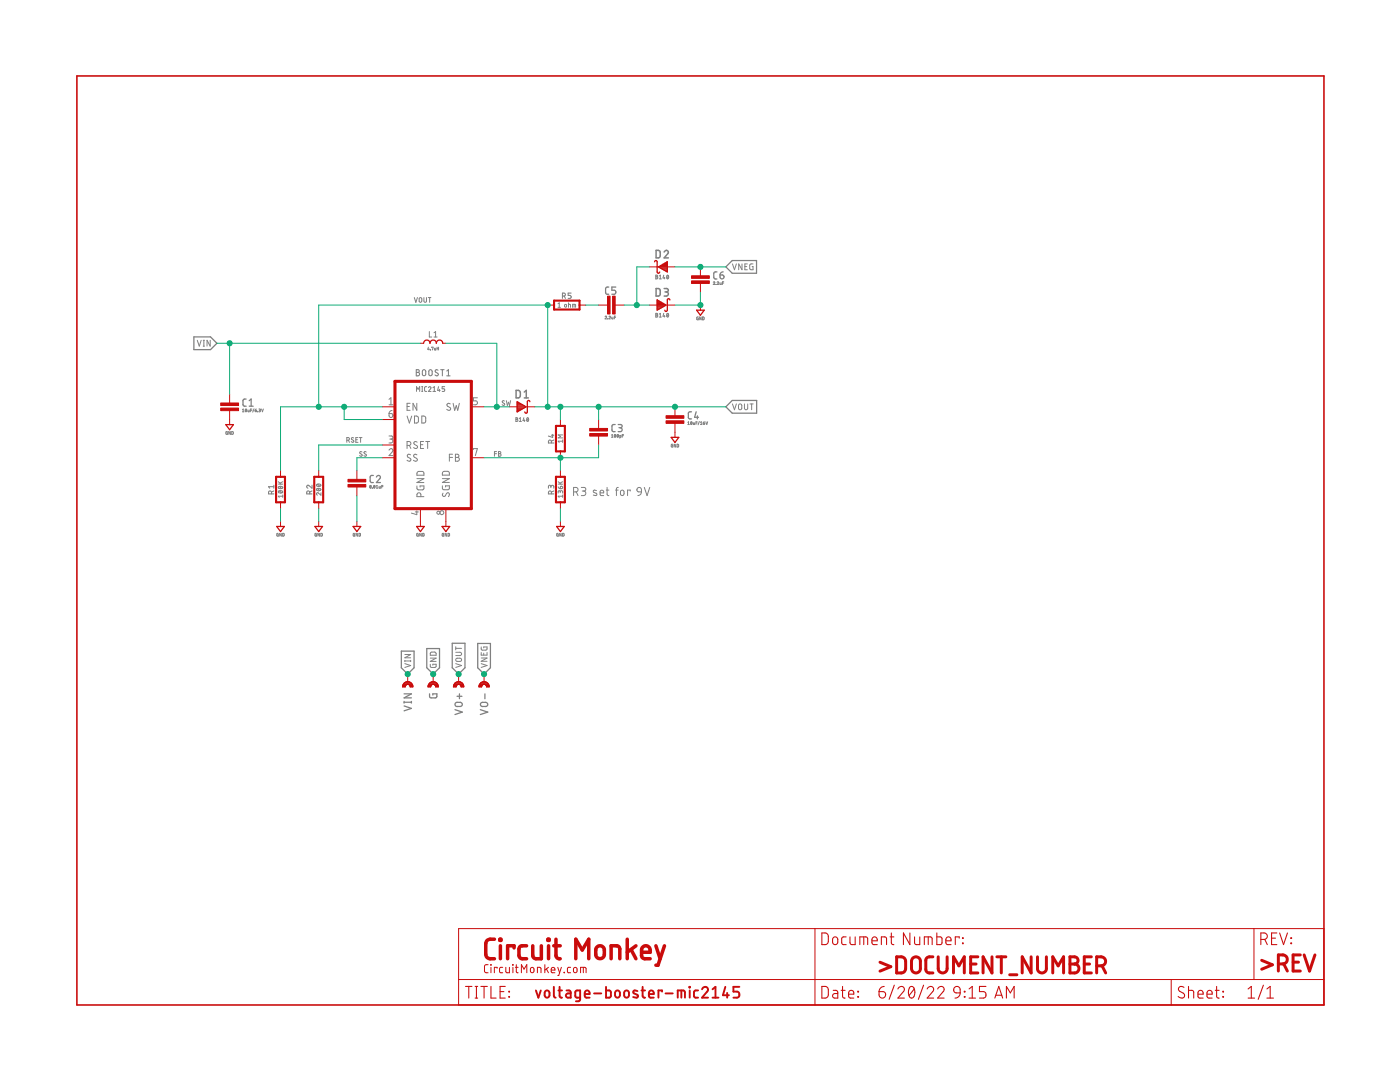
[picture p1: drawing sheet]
<?xml version="1.0" encoding="utf-8"?>
<!DOCTYPE eagle SYSTEM "eagle.dtd">
<eagle version="9.6.2">
<drawing>
<settings>
<setting alwaysvectorfont="yes"/>
<setting verticaltext="up"/>
</settings>
<grid distance="0.1" unitdist="inch" unit="inch" style="lines" multiple="1" display="no" altdistance="0.01" altunitdist="inch" altunit="inch"/>
<schematic xreflabel="%F%N/%S.%C%R" xrefpart="/%S.%C%R">
<libraries>
<library name="frames-custom">
<symbols>
<symbol name="LETTER_L" library_locally_modified="yes">
<frame x1="0" y1="0" x2="248.92" y2="185.42" columns="12" rows="17" layer="94" border-left="no" border-top="no" border-right="no" border-bottom="no"/>
</symbol>
<symbol name="DOCFIELD-CIRCUITMONKEY" library_locally_modified="yes">
<wire x1="0" y1="0" x2="71.12" y2="0" width="0.1016" layer="94"/>
<wire x1="101.6" y1="15.24" x2="87.63" y2="15.24" width="0.1016" layer="94"/>
<wire x1="0" y1="0" x2="0" y2="5.08" width="0.1016" layer="94"/>
<wire x1="0" y1="5.08" x2="71.12" y2="5.08" width="0.1016" layer="94"/>
<wire x1="0" y1="5.08" x2="0" y2="15.24" width="0.1016" layer="94"/>
<wire x1="101.6" y1="15.24" x2="101.6" y2="5.08" width="0.1016" layer="94"/>
<wire x1="71.12" y1="5.08" x2="71.12" y2="0" width="0.1016" layer="94"/>
<wire x1="71.12" y1="5.08" x2="87.63" y2="5.08" width="0.1016" layer="94"/>
<wire x1="71.12" y1="0" x2="101.6" y2="0" width="0.1016" layer="94"/>
<wire x1="87.63" y1="15.24" x2="87.63" y2="5.08" width="0.1016" layer="94"/>
<wire x1="87.63" y1="15.24" x2="0" y2="15.24" width="0.1016" layer="94"/>
<wire x1="87.63" y1="5.08" x2="101.6" y2="5.08" width="0.1016" layer="94"/>
<wire x1="101.6" y1="5.08" x2="101.6" y2="0" width="0.1016" layer="94"/>
<wire x1="0" y1="0" x2="-71.12" y2="0" width="0.1016" layer="94"/>
<wire x1="-71.12" y1="0" x2="-71.12" y2="5.08" width="0.1016" layer="94"/>
<wire x1="-71.12" y1="5.08" x2="-71.12" y2="15.24" width="0.1016" layer="94"/>
<wire x1="-71.12" y1="15.24" x2="0" y2="15.24" width="0.1016" layer="94"/>
<wire x1="0" y1="5.08" x2="-71.12" y2="5.08" width="0.1016" layer="94"/>
<text x="1.27" y="1.27" size="2.54" layer="94" font="vector">Date:</text>
<text x="12.7" y="1.27" size="2.54" layer="94" font="vector">&gt;LAST_DATE_TIME</text>
<text x="72.39" y="1.27" size="2.54" layer="94" font="vector">Sheet:</text>
<text x="86.36" y="1.27" size="2.54" layer="94" font="vector">&gt;SHEET</text>
<text x="88.9" y="11.938" size="2.54" layer="94" font="vector">REV:</text>
<text x="-69.85" y="1.27" size="2.54" layer="94" font="vector">TITLE:</text>
<text x="1.27" y="11.938" size="2.54" layer="94" font="vector">Document Number:</text>
<text x="-55.88" y="1.27" size="2.54" layer="94" font="vector" ratio="15">&gt;DRAWING_NAME</text>
<text x="-66.04" y="8.89" size="4.572" layer="94" ratio="15">Circuit Monkey</text>
<text x="-66.04" y="6.35" size="1.778" layer="94">CircuitMonkey.com</text>
<text x="12.7" y="6.096" size="3.81" layer="94" ratio="15">&gt;DOCUMENT_NUMBER</text>
<text x="94.488" y="8.382" size="3.81" layer="94" ratio="15" align="center">&gt;REV</text>
</symbol>
</symbols>
<devicesets>
<deviceset name="LETTER_L-CIRCUITMONKEY" locally_modified="yes" prefix="SHEET" library_locally_modified="yes">
<gates>
<gate name="G$1" symbol="LETTER_L" x="0" y="0"/>
<gate name="G$2" symbol="DOCFIELD-CIRCUITMONKEY" x="147.32" y="0"/>
</gates>
<devices>
<device name="">
<technologies>
<technology name=""/>
</technologies>
</device>
</devices>
</deviceset>
</devicesets>
</library>
<library name="regulators">
<symbols>
<symbol name="BOOST_MIC2145" library_locally_modified="yes">
<pin name="EN" x="-10.16" y="5.08" length="short"/>
<pin name="PGND" x="-2.54" y="-17.78" length="short" rot="R90"/>
<pin name="SGND" x="2.54" y="-17.78" length="short" rot="R90"/>
<pin name="RSET" x="-10.16" y="-2.54" length="short"/>
<pin name="SS" x="-10.16" y="-5.08" length="short"/>
<pin name="SW" x="10.16" y="5.08" length="short" rot="R180"/>
<pin name="VDD" x="-10.16" y="2.54" length="short"/>
<pin name="FB" x="10.16" y="-5.08" length="short" rot="R180"/>
<wire x1="-7.62" y1="-15.24" x2="7.62" y2="-15.24" width="0.6096" layer="94"/>
<wire x1="7.62" y1="-15.24" x2="7.62" y2="10.16" width="0.6096" layer="94"/>
<wire x1="7.62" y1="10.16" x2="-7.62" y2="10.16" width="0.6096" layer="94"/>
<wire x1="-7.62" y1="10.16" x2="-7.62" y2="-15.24" width="0.6096" layer="94"/>
<text x="-0.508" y="9.144" size="1.016" layer="96" align="top-center">&gt;VALUE</text>
<text x="0" y="11.176" size="1.4224" layer="95" ratio="15" align="bottom-center">&gt;NAME</text>
</symbol>
</symbols>
<devicesets>
<deviceset name="BOOST-MIC2145" prefix="BOOST" uservalue="yes" library_locally_modified="yes">
<gates>
<gate name="G$1" symbol="BOOST_MIC2145" x="0" y="2.54"/>
</gates>
<devices>
<device name="-MSOP" package="MSOP8-0.65">
<connects>
<connect gate="G$1" pin="EN" pad="1"/>
<connect gate="G$1" pin="FB" pad="7"/>
<connect gate="G$1" pin="PGND" pad="4"/>
<connect gate="G$1" pin="RSET" pad="3"/>
<connect gate="G$1" pin="SGND" pad="8"/>
<connect gate="G$1" pin="SS" pad="2"/>
<connect gate="G$1" pin="SW" pad="5"/>
<connect gate="G$1" pin="VDD" pad="6"/>
</connects>
<package3dinstances>
<package3dinstance package3d_urn="urn:adsk.eagle:package:7191701/3"/>
</package3dinstances>
<technologies>
<technology name="">
<attribute name="COST01" value="2.75" constant="no"/>
<attribute name="COST10" value="2.71" constant="no"/>
<attribute name="COST100" value="2.70" constant="no"/>
<attribute name="MFR" value="Micrel" constant="no"/>
<attribute name="MPN" value="MIC2145YMM" constant="no"/>
<attribute name="VALUE" value="MIC2145" constant="no"/>
</technology>
</technologies>
</device>
</devices>
</deviceset>
</devicesets>
</library>
<library name="supply">
<symbols>
<symbol name="GND" library_locally_modified="yes">
<wire x1="-0.762" y1="-1.016" x2="0" y2="-1.016" width="0.254" layer="94"/>
<wire x1="0" y1="-1.016" x2="0.762" y2="-1.016" width="0.254" layer="94"/>
<wire x1="0.762" y1="-1.016" x2="0" y2="-2.032" width="0.254" layer="94"/>
<wire x1="0" y1="-2.032" x2="-0.762" y2="-1.016" width="0.254" layer="94"/>
<wire x1="0" y1="0" x2="0" y2="-1.016" width="0.1524" layer="94"/>
<text x="0" y="-2.667" size="0.6096" layer="96" font="vector" align="center">&gt;VALUE</text>
<pin name="GND" x="0" y="0" visible="off" length="point" direction="sup" rot="R270"/>
</symbol>
</symbols>
<devicesets>
<deviceset name="GND" prefix="SUPPLY" library_locally_modified="yes">
<gates>
<gate name="GND" symbol="GND" x="0" y="0"/>
</gates>
<devices>
<device name="">
<technologies>
<technology name=""/>
</technologies>
</device>
</devices>
</deviceset>
</devicesets>
</library>
<library name="rlc">
<symbols>
<symbol name="CAP-NP" library_locally_modified="yes">
<wire x1="0" y1="2.54" x2="0" y2="0.508" width="0.1524" layer="94"/>
<wire x1="0" y1="-2.54" x2="0" y2="-0.508" width="0.1524" layer="94"/>
<text x="2.54" y="0" size="1.6764" layer="95" font="vector" ratio="15">&gt;NAME</text>
<text x="2.54" y="-1.016" size="0.6096" layer="96" font="vector">&gt;VALUE</text>
<rectangle x1="-1.778" y1="0.254" x2="1.778" y2="0.762" layer="94"/>
<rectangle x1="-1.778" y1="-0.762" x2="1.778" y2="-0.254" layer="94"/>
<pin name="1" x="0" y="2.54" visible="off" length="point" direction="pas"/>
<pin name="2" x="0" y="-2.54" visible="off" length="point" direction="pas"/>
</symbol>
<symbol name="RES-EU" library_locally_modified="yes">
<wire x1="-1.27" y1="-0.889" x2="3.81" y2="-0.889" width="0.4064" layer="94"/>
<wire x1="3.81" y1="0.889" x2="-1.27" y2="0.889" width="0.4064" layer="94"/>
<wire x1="3.81" y1="-0.889" x2="3.81" y2="0" width="0.4064" layer="94"/>
<wire x1="3.81" y1="0" x2="3.81" y2="0.889" width="0.4064" layer="94"/>
<wire x1="-1.27" y1="-0.889" x2="-1.27" y2="0" width="0.4064" layer="94"/>
<wire x1="-1.27" y1="0" x2="-1.27" y2="0.889" width="0.4064" layer="94"/>
<wire x1="3.81" y1="0" x2="5.08" y2="0" width="0.1524" layer="94"/>
<wire x1="-1.27" y1="0" x2="-2.54" y2="0" width="0.1524" layer="94"/>
<text x="1.27" y="1.2192" size="1.27" layer="95" font="vector" ratio="15" align="bottom-center">&gt;NAME</text>
<text x="1.27" y="0" size="0.9652" layer="96" font="vector" align="center">&gt;VALUE</text>
<pin name="2" x="5.08" y="0" visible="off" length="point" direction="pas" swaplevel="1" rot="R180"/>
<pin name="1" x="-2.54" y="0" visible="off" length="point" direction="pas" swaplevel="1"/>
</symbol>
<symbol name="IND" library_locally_modified="yes">
<wire x1="-1.905" y1="0" x2="-0.635" y2="0" width="0.254" layer="94" curve="-180"/>
<wire x1="-0.635" y1="0" x2="0.635" y2="0" width="0.254" layer="94" curve="-180"/>
<wire x1="0.635" y1="0" x2="1.905" y2="0" width="0.254" layer="94" curve="-180"/>
<wire x1="-2.54" y1="0" x2="-1.905" y2="0" width="0.1524" layer="94"/>
<wire x1="1.905" y1="0" x2="2.54" y2="0" width="0.1524" layer="94"/>
<text x="0" y="1.778" size="1.27" layer="95" font="vector" ratio="14" align="center">&gt;NAME</text>
<text x="0" y="-0.762" size="0.6096" layer="96" align="top-center">&gt;VALUE</text>
<pin name="P$1" x="2.54" y="0" visible="off" length="point" direction="pas" rot="R180"/>
<pin name="P$2" x="-2.54" y="0" visible="off" length="point" direction="pas"/>
</symbol>
</symbols>
<devicesets>
<deviceset name="CAPACITOR" locally_modified="yes" prefix="C" uservalue="yes" library_locally_modified="yes">
<gates>
<gate name="G$1" symbol="CAP-NP" x="0" y="0"/>
</gates>
<devices>
<device name="1206" package="1206">
<connects>
<connect gate="G$1" pin="1" pad="1"/>
<connect gate="G$1" pin="2" pad="2"/>
</connects>
<package3dinstances>
<package3dinstance package3d_urn="urn:adsk.eagle:package:4192976/2"/>
</package3dinstances>
<technologies>
<technology name=""/>
</technologies>
</device>
<device name="0805" package="0805-CAP">
<connects>
<connect gate="G$1" pin="1" pad="1"/>
<connect gate="G$1" pin="2" pad="2"/>
</connects>
<package3dinstances>
<package3dinstance package3d_urn="urn:adsk.eagle:package:4193041/2"/>
</package3dinstances>
<technologies>
<technology name="">
<attribute name="COST01" value="0.12" constant="no"/>
<attribute name="COST10" value="0.09" constant="no"/>
<attribute name="COST100" value="0.05" constant="no"/>
</technology>
</technologies>
</device>
<device name="0603-OLD" package="0603">
<connects>
<connect gate="G$1" pin="1" pad="1"/>
<connect gate="G$1" pin="2" pad="2"/>
</connects>
<package3dinstances>
<package3dinstance package3d_urn="urn:adsk.eagle:package:4192969/3"/>
</package3dinstances>
<technologies>
<technology name=""/>
</technologies>
</device>
<device name="1210" package="1210-CAP">
<connects>
<connect gate="G$1" pin="1" pad="1"/>
<connect gate="G$1" pin="2" pad="2"/>
</connects>
<package3dinstances>
<package3dinstance package3d_urn="urn:adsk.eagle:package:7886202/2"/>
</package3dinstances>
<technologies>
<technology name=""/>
</technologies>
</device>
<device name="THD_5MM" package="CAP_CER_THD_5MM">
<connects>
<connect gate="G$1" pin="1" pad="1"/>
<connect gate="G$1" pin="2" pad="2"/>
</connects>
<package3dinstances>
<package3dinstance package3d_urn="urn:adsk.eagle:package:4192947/3"/>
</package3dinstances>
<technologies>
<technology name="">
<attribute name="MFR" value="Tayda" constant="no"/>
<attribute name="MPN" value="A-550" constant="no"/>
<attribute name="VALUE" value="0.01uF" constant="no"/>
</technology>
</technologies>
</device>
<device name="THD_2.5MM" package="CAP_CER_THD_2.5MM">
<connects>
<connect gate="G$1" pin="1" pad="1"/>
<connect gate="G$1" pin="2" pad="2"/>
</connects>
<package3dinstances>
<package3dinstance package3d_urn="urn:adsk.eagle:package:4192946/1"/>
</package3dinstances>
<technologies>
<technology name=""/>
</technologies>
</device>
<device name="0402" package="0402-CAP">
<connects>
<connect gate="G$1" pin="1" pad="1"/>
<connect gate="G$1" pin="2" pad="2"/>
</connects>
<package3dinstances>
<package3dinstance package3d_urn="urn:adsk.eagle:package:4193046/4"/>
</package3dinstances>
<technologies>
<technology name="">
<attribute name="COST01" value="0.12" constant="no"/>
<attribute name="COST10" value="0.09" constant="no"/>
<attribute name="COST100" value="0.04" constant="no"/>
</technology>
</technologies>
</device>
<device name="0603" package="0603-CAP">
<connects>
<connect gate="G$1" pin="1" pad="1"/>
<connect gate="G$1" pin="2" pad="2"/>
</connects>
<package3dinstances>
<package3dinstance package3d_urn="urn:adsk.eagle:package:4193021/2"/>
</package3dinstances>
<technologies>
<technology name="">
<attribute name="COST01" value="0.12" constant="no"/>
<attribute name="COST10" value="0.09" constant="no"/>
<attribute name="COST100" value="0.05" constant="no"/>
</technology>
</technologies>
</device>
</devices>
</deviceset>
<deviceset name="RESISTOR" locally_modified="yes" prefix="R" uservalue="yes" library_locally_modified="yes">
<gates>
<gate name="G$1" symbol="RES-EU" x="0" y="0"/>
</gates>
<devices>
<device name="THD_204/7" package="R_THD_204/7">
<connects>
<connect gate="G$1" pin="1" pad="1"/>
<connect gate="G$1" pin="2" pad="2"/>
</connects>
<package3dinstances>
<package3dinstance package3d_urn="urn:adsk.eagle:package:4192972/1"/>
</package3dinstances>
<technologies>
<technology name=""/>
</technologies>
</device>
<device name="1206" package="1206">
<connects>
<connect gate="G$1" pin="1" pad="1"/>
<connect gate="G$1" pin="2" pad="2"/>
</connects>
<package3dinstances>
<package3dinstance package3d_urn="urn:adsk.eagle:package:4192976/2"/>
</package3dinstances>
<technologies>
<technology name=""/>
</technologies>
</device>
<device name="0805" package="0805-RES">
<connects>
<connect gate="G$1" pin="1" pad="1"/>
<connect gate="G$1" pin="2" pad="2"/>
</connects>
<package3dinstances>
<package3dinstance package3d_urn="urn:adsk.eagle:package:4193042/2"/>
</package3dinstances>
<technologies>
<technology name="">
<attribute name="COST01" value="0.10" constant="no"/>
<attribute name="COST10" value="0.05" constant="no"/>
<attribute name="COST100" value="0.02" constant="no"/>
<attribute name="VALUE" value="XXX" constant="no"/>
</technology>
</technologies>
</device>
<device name="0603" package="0603-RES">
<connects>
<connect gate="G$1" pin="1" pad="1"/>
<connect gate="G$1" pin="2" pad="2"/>
</connects>
<package3dinstances>
<package3dinstance package3d_urn="urn:adsk.eagle:package:4193040/2"/>
</package3dinstances>
<technologies>
<technology name="">
<attribute name="COST01" value="0.10" constant="no"/>
<attribute name="COST10" value="0.05" constant="no"/>
<attribute name="COST100" value="0.02" constant="no"/>
</technology>
</technologies>
</device>
<device name="THD_610/236" package="R_THD_610/236">
<connects>
<connect gate="G$1" pin="1" pad="P$1"/>
<connect gate="G$1" pin="2" pad="P$2"/>
</connects>
<package3dinstances>
<package3dinstance package3d_urn="urn:adsk.eagle:package:4192953/1"/>
</package3dinstances>
<technologies>
<technology name=""/>
</technologies>
</device>
<device name="2512" package="2512">
<connects>
<connect gate="G$1" pin="1" pad="1"/>
<connect gate="G$1" pin="2" pad="2"/>
</connects>
<package3dinstances>
<package3dinstance package3d_urn="urn:adsk.eagle:package:4192973/1"/>
</package3dinstances>
<technologies>
<technology name=""/>
</technologies>
</device>
<device name="2012" package="2012">
<connects>
<connect gate="G$1" pin="1" pad="1"/>
<connect gate="G$1" pin="2" pad="2"/>
</connects>
<package3dinstances>
<package3dinstance package3d_urn="urn:adsk.eagle:package:4192974/1"/>
</package3dinstances>
<technologies>
<technology name=""/>
</technologies>
</device>
<device name="1210" package="1210-RES">
<connects>
<connect gate="G$1" pin="1" pad="1"/>
<connect gate="G$1" pin="2" pad="2"/>
</connects>
<package3dinstances>
<package3dinstance package3d_urn="urn:adsk.eagle:package:4192975/2"/>
</package3dinstances>
<technologies>
<technology name=""/>
</technologies>
</device>
<device name="0402" package="0402-RES">
<connects>
<connect gate="G$1" pin="1" pad="1"/>
<connect gate="G$1" pin="2" pad="2"/>
</connects>
<package3dinstances>
<package3dinstance package3d_urn="urn:adsk.eagle:package:4193045/3"/>
</package3dinstances>
<technologies>
<technology name="">
<attribute name="COST01" value="0.10" constant="no"/>
<attribute name="COST10" value="0.05" constant="no"/>
<attribute name="COST100" value="0.02" constant="no"/>
<attribute name="VALUE" value="XXX" constant="no"/>
</technology>
</technologies>
</device>
<device name="THD_0.25_WATT" package="R_THD_0.25W">
<connects>
<connect gate="G$1" pin="1" pad="1"/>
<connect gate="G$1" pin="2" pad="2"/>
</connects>
<package3dinstances>
<package3dinstance package3d_urn="urn:adsk.eagle:package:26222947/3"/>
</package3dinstances>
<technologies>
<technology name=""/>
</technologies>
</device>
</devices>
</deviceset>
<deviceset name="INDUCTOR" prefix="L" uservalue="yes" library_locally_modified="yes">
<gates>
<gate name="G$1" symbol="IND" x="0" y="0"/>
</gates>
<devices>
<device name="SMD-10X10MM" package="IND-SMD-10X10MM">
<connects>
<connect gate="G$1" pin="P$1" pad="P$1"/>
<connect gate="G$1" pin="P$2" pad="P$2"/>
</connects>
<package3dinstances>
<package3dinstance package3d_urn="urn:adsk.eagle:package:4192971/1"/>
</package3dinstances>
<technologies>
<technology name=""/>
</technologies>
</device>
<device name="SMD-0603" package="0603">
<connects>
<connect gate="G$1" pin="P$1" pad="1"/>
<connect gate="G$1" pin="P$2" pad="2"/>
</connects>
<package3dinstances>
<package3dinstance package3d_urn="urn:adsk.eagle:package:4192969/3"/>
</package3dinstances>
<technologies>
<technology name=""/>
</technologies>
</device>
<device name="SMD-0805" package="0805">
<connects>
<connect gate="G$1" pin="P$1" pad="1"/>
<connect gate="G$1" pin="P$2" pad="2"/>
</connects>
<package3dinstances>
<package3dinstance package3d_urn="urn:adsk.eagle:package:4192970/1"/>
</package3dinstances>
<technologies>
<technology name=""/>
</technologies>
</device>
<device name="SMD-1206" package="1206">
<connects>
<connect gate="G$1" pin="P$1" pad="1"/>
<connect gate="G$1" pin="P$2" pad="2"/>
</connects>
<package3dinstances>
<package3dinstance package3d_urn="urn:adsk.eagle:package:4192976/2"/>
</package3dinstances>
<technologies>
<technology name=""/>
</technologies>
</device>
<device name="SMD-3.2X2.5MM" package="IND-SMD-2.5X3.2MM">
<connects>
<connect gate="G$1" pin="P$1" pad="1"/>
<connect gate="G$1" pin="P$2" pad="2"/>
</connects>
<package3dinstances>
<package3dinstance package3d_urn="urn:adsk.eagle:package:4192959/1"/>
</package3dinstances>
<technologies>
<technology name="">
<attribute name="VALUE" value="Murata LQH32MNxxxJ23L" constant="no"/>
</technology>
</technologies>
</device>
<device name="SMD-06X06MM" package="IND-SMD-06X06MM">
<connects>
<connect gate="G$1" pin="P$1" pad="1"/>
<connect gate="G$1" pin="P$2" pad="2"/>
</connects>
<package3dinstances>
<package3dinstance package3d_urn="urn:adsk.eagle:package:4192958/1"/>
</package3dinstances>
<technologies>
<technology name="">
<attribute name="VALUE" value="Panasonic ELL6PGxxxy" constant="no"/>
</technology>
</technologies>
</device>
<device name="SMD-07X07MM" package="IND-SMD-07X07MM">
<connects>
<connect gate="G$1" pin="P$1" pad="1"/>
<connect gate="G$1" pin="P$2" pad="2"/>
</connects>
<package3dinstances>
<package3dinstance package3d_urn="urn:adsk.eagle:package:4192949/1"/>
</package3dinstances>
<technologies>
<technology name=""/>
</technologies>
</device>
<device name="SMD-05X04MM" package="IND-SRN5040">
<connects>
<connect gate="G$1" pin="P$1" pad="1"/>
<connect gate="G$1" pin="P$2" pad="2"/>
</connects>
<package3dinstances>
<package3dinstance package3d_urn="urn:adsk.eagle:package:26838113/3"/>
</package3dinstances>
<technologies>
<technology name="">
<attribute name="MFR" value="Bourns" constant="no"/>
<attribute name="MPN" value="SRN5040" constant="no"/>
</technology>
</technologies>
</device>
</devices>
</deviceset>
</devicesets>
</library>
<library name="con-headers">
<symbols>
<symbol name="CAST_01X1">
<polygon width="0.254" layer="94">
<vertex x="0" y="0.508" curve="90"/>
<vertex x="-0.508" y="0" curve="90"/>
<vertex x="0" y="-0.508"/>
<vertex x="0" y="-1.016" curve="-90"/>
<vertex x="-1.016" y="0" curve="-90"/>
<vertex x="0" y="1.016"/>
</polygon>
<pin name="1" x="-2.54" y="0" visible="off" length="point"/>
<wire x1="-2.54" y1="0" x2="-1.016" y2="0" width="0.1524" layer="94"/>
<text x="1.27" y="0" size="1.7272" layer="95" ratio="15" rot="R180" align="center-right">&gt;NAME</text>
</symbol>
</symbols>
<devicesets>
<deviceset name="CAST-01X1" prefix="CST">
<gates>
<gate name="G$1" symbol="CAST_01X1" x="0" y="0"/>
</gates>
<devices>
<device name="2.54MM" package="CAST01-2.54MM">
<connects>
<connect gate="G$1" pin="1" pad="1"/>
</connects>
<package3dinstances>
<package3dinstance package3d_urn="urn:adsk.eagle:package:14150085/3"/>
</package3dinstances>
<technologies>
<technology name=""/>
</technologies>
</device>
<device name="2.00MM" package="CAST01-2.00MM">
<connects>
<connect gate="G$1" pin="1" pad="1 P$1 P$2"/>
</connects>
<package3dinstances>
<package3dinstance package3d_urn="urn:adsk.eagle:package:26716772/2"/>
</package3dinstances>
<technologies>
<technology name=""/>
</technologies>
</device>
</devices>
</deviceset>
</devicesets>
</library>
<library name="diodes">
<symbols>
<symbol name="SCHOTTKY" library_locally_modified="yes">
<wire x1="1.016" y1="1.016" x2="1.016" y2="0" width="0.254" layer="94"/>
<wire x1="1.016" y1="0" x2="1.016" y2="-1.016" width="0.254" layer="94"/>
<wire x1="1.016" y1="-1.016" x2="0.762" y2="-1.27" width="0.254" layer="94" curve="-90"/>
<wire x1="0.762" y1="-1.27" x2="0.508" y2="-1.016" width="0.254" layer="94" curve="-90"/>
<wire x1="1.016" y1="1.016" x2="1.27" y2="1.27" width="0.254" layer="94" curve="-90"/>
<wire x1="1.27" y1="1.27" x2="1.524" y2="1.016" width="0.254" layer="94" curve="-90"/>
<wire x1="1.016" y1="0" x2="2.54" y2="0" width="0.1524" layer="94"/>
<wire x1="-2.54" y1="0" x2="-1.016" y2="0" width="0.1524" layer="94"/>
<text x="0" y="2.54" size="1.778" layer="95" font="vector" ratio="15" align="center">&gt;NAME</text>
<text x="0" y="-2.54" size="0.8128" layer="96" font="fixed" align="center">&gt;VALUE</text>
<pin name="A" x="-2.54" y="0" visible="off" length="point" direction="pas"/>
<pin name="K" x="2.54" y="0" visible="off" length="point" direction="pas" rot="R180"/>
<polygon width="0.254" layer="94">
<vertex x="0.762" y="0"/>
<vertex x="-1.016" y="1.016"/>
<vertex x="-1.016" y="-1.016"/>
</polygon>
</symbol>
</symbols>
<devicesets>
<deviceset name="SCHOTTKY" locally_modified="yes" prefix="D" uservalue="yes" library_locally_modified="yes">
<gates>
<gate name="G$1" symbol="SCHOTTKY" x="0" y="0"/>
</gates>
<devices>
<device name="SMA" package="SMA">
<connects>
<connect gate="G$1" pin="A" pad="A"/>
<connect gate="G$1" pin="K" pad="K"/>
</connects>
<package3dinstances>
<package3dinstance package3d_urn="urn:adsk.eagle:package:7189483/2"/>
</package3dinstances>
<technologies>
<technology name=""/>
</technologies>
</device>
<device name="MBRA340" package="SMA">
<connects>
<connect gate="G$1" pin="A" pad="A"/>
<connect gate="G$1" pin="K" pad="K"/>
</connects>
<package3dinstances>
<package3dinstance package3d_urn="urn:adsk.eagle:package:7189483/2"/>
</package3dinstances>
<technologies>
<technology name="">
<attribute name="VALUE" value="MBRA340" constant="no"/>
</technology>
</technologies>
</device>
<device name="B130" package="SMA">
<connects>
<connect gate="G$1" pin="A" pad="A"/>
<connect gate="G$1" pin="K" pad="K"/>
</connects>
<package3dinstances>
<package3dinstance package3d_urn="urn:adsk.eagle:package:7189483/2"/>
</package3dinstances>
<technologies>
<technology name="">
<attribute name="VALUE" value="B130" constant="no"/>
</technology>
</technologies>
</device>
<device name="TOSHIBA_CST2" package="CST2">
<connects>
<connect gate="G$1" pin="A" pad="A"/>
<connect gate="G$1" pin="K" pad="K"/>
</connects>
<package3dinstances>
<package3dinstance package3d_urn="urn:adsk.eagle:package:7189475/1"/>
</package3dinstances>
<technologies>
<technology name="">
<attribute name="VALUE" value="Toshiba 1SS416CT" constant="no"/>
</technology>
</technologies>
</device>
<device name="0603" package="0603">
<connects>
<connect gate="G$1" pin="A" pad="A"/>
<connect gate="G$1" pin="K" pad="K"/>
</connects>
<package3dinstances>
<package3dinstance package3d_urn="urn:adsk.eagle:package:7189480/1"/>
</package3dinstances>
<technologies>
<technology name="">
<attribute name="VALUE" value="SD0603S020S0R1" constant="no"/>
</technology>
</technologies>
</device>
<device name="TO-227A" package="TO-277A">
<connects>
<connect gate="G$1" pin="A" pad="1 2"/>
<connect gate="G$1" pin="K" pad="K"/>
</connects>
<package3dinstances>
<package3dinstance package3d_urn="urn:adsk.eagle:package:7189481/1"/>
</package3dinstances>
<technologies>
<technology name=""/>
</technologies>
</device>
<device name="1206" package="1206">
<connects>
<connect gate="G$1" pin="A" pad="A"/>
<connect gate="G$1" pin="K" pad="K"/>
</connects>
<package3dinstances>
<package3dinstance package3d_urn="urn:adsk.eagle:package:7189485/1"/>
</package3dinstances>
<technologies>
<technology name="">
<attribute name="VALUE" value="SD1206" constant="no"/>
</technology>
</technologies>
</device>
<device name="VS30B" package="SMC">
<connects>
<connect gate="G$1" pin="A" pad="A"/>
<connect gate="G$1" pin="K" pad="K"/>
</connects>
<package3dinstances>
<package3dinstance package3d_urn="urn:adsk.eagle:package:7189472/1"/>
</package3dinstances>
<technologies>
<technology name="">
<attribute name="VALUE" value="VS-30BQ" constant="no"/>
</technology>
</technologies>
</device>
<device name="MBR120" package="SOD-123">
<connects>
<connect gate="G$1" pin="A" pad="A"/>
<connect gate="G$1" pin="K" pad="K"/>
</connects>
<package3dinstances>
<package3dinstance package3d_urn="urn:adsk.eagle:package:7189471/3"/>
</package3dinstances>
<technologies>
<technology name="">
<attribute name="MPN" value="MBR120ES" constant="no"/>
<attribute name="VALUE" value="MBR120" constant="no"/>
</technology>
</technologies>
</device>
<device name="B140" package="SMA">
<connects>
<connect gate="G$1" pin="A" pad="A"/>
<connect gate="G$1" pin="K" pad="K"/>
</connects>
<package3dinstances>
<package3dinstance package3d_urn="urn:adsk.eagle:package:7189483/2"/>
</package3dinstances>
<technologies>
<technology name="">
<attribute name="COST01" value="0.38" constant="no"/>
<attribute name="COST10" value="0.28" constant="no"/>
<attribute name="COST100" value="0.18" constant="no"/>
<attribute name="MFR" value="Vishay/Various" constant="no"/>
<attribute name="MPN" value="B140" constant="no"/>
<attribute name="VALUE" value="B140" constant="no"/>
</technology>
</technologies>
</device>
</devices>
</deviceset>
</devicesets>
</library>
</libraries>
<attributes>
</attributes>
<variantdefs>
</variantdefs>
<classes>
<class number="0" name="default" width="0" drill="0">
</class>
</classes>
<parts>
<part name="SHEET1" library="frames-custom" deviceset="LETTER_L-CIRCUITMONKEY" device="">
<attribute name="DOCUMENT_NUMBER" value="Boost, Input 3.7V  Output: 9V and -9V"/>
<attribute name="REV" value="A"/>
</part>
<part name="BOOST1" library="regulators" deviceset="BOOST-MIC2145" device="-MSOP" package3d_urn="urn:adsk.eagle:package:7191701/3" value="MIC2145"/>
<part name="SUPPLY1" library="supply" deviceset="GND" device=""/>
<part name="C1" library="rlc" deviceset="CAPACITOR" device="0603" package3d_urn="urn:adsk.eagle:package:4193021/2" value="10uF/6.3V"/>
<part name="R1" library="rlc" deviceset="RESISTOR" device="0603" package3d_urn="urn:adsk.eagle:package:4193040/2" value="100K"/>
<part name="VIN" library="con-headers" deviceset="CAST-01X1" device="2.54MM" package3d_urn="urn:adsk.eagle:package:14150085/3"/>
<part name="G" library="con-headers" deviceset="CAST-01X1" device="2.54MM" package3d_urn="urn:adsk.eagle:package:14150085/3"/>
<part name="VO+" library="con-headers" deviceset="CAST-01X1" device="2.54MM" package3d_urn="urn:adsk.eagle:package:14150085/3"/>
<part name="VO-" library="con-headers" deviceset="CAST-01X1" device="2.54MM" package3d_urn="urn:adsk.eagle:package:14150085/3"/>
<part name="L1" library="rlc" deviceset="INDUCTOR" device="SMD-05X04MM" package3d_urn="urn:adsk.eagle:package:26838113/3" value="4.7uH"/>
<part name="D1" library="diodes" deviceset="SCHOTTKY" device="B140" package3d_urn="urn:adsk.eagle:package:7189483/2" value="B140"/>
<part name="C2" library="rlc" deviceset="CAPACITOR" device="0603" package3d_urn="urn:adsk.eagle:package:4193021/2" value="0.01uF"/>
<part name="R2" library="rlc" deviceset="RESISTOR" device="0603" package3d_urn="urn:adsk.eagle:package:4193040/2" value="470"/>
<part name="C3" library="rlc" deviceset="CAPACITOR" device="0603" package3d_urn="urn:adsk.eagle:package:4193021/2" value="100pF"/>
<part name="R3" library="rlc" deviceset="RESISTOR" device="0603" package3d_urn="urn:adsk.eagle:package:4193040/2" value="136K"/>
<part name="R4" library="rlc" deviceset="RESISTOR" device="0603" package3d_urn="urn:adsk.eagle:package:4193040/2" value="1M"/>
<part name="C4" library="rlc" deviceset="CAPACITOR" device="0603" package3d_urn="urn:adsk.eagle:package:4193021/2" value="10uF/16V"/>
<part name="SUPPLY2" library="supply" deviceset="GND" device=""/>
<part name="SUPPLY3" library="supply" deviceset="GND" device=""/>
<part name="SUPPLY4" library="supply" deviceset="GND" device=""/>
<part name="SUPPLY5" library="supply" deviceset="GND" device=""/>
<part name="SUPPLY6" library="supply" deviceset="GND" device=""/>
<part name="SUPPLY7" library="supply" deviceset="GND" device=""/>
<part name="SUPPLY8" library="supply" deviceset="GND" device=""/>
<part name="R5" library="rlc" deviceset="RESISTOR" device="0603" package3d_urn="urn:adsk.eagle:package:4193040/2" value="1 ohm"/>
<part name="D2" library="diodes" deviceset="SCHOTTKY" device="B140" package3d_urn="urn:adsk.eagle:package:7189483/2" value="B140"/>
<part name="D3" library="diodes" deviceset="SCHOTTKY" device="B140" package3d_urn="urn:adsk.eagle:package:7189483/2" value="B140"/>
<part name="C5" library="rlc" deviceset="CAPACITOR" device="0603" package3d_urn="urn:adsk.eagle:package:4193021/2" value="2.2uF"/>
<part name="SUPPLY9" library="supply" deviceset="GND" device=""/>
<part name="C6" library="rlc" deviceset="CAPACITOR" device="0603" package3d_urn="urn:adsk.eagle:package:4193021/2" value="2.2uF"/>
</parts>
<sheets>
<sheet>
<plain>
<text x="99.06" y="101.6" size="1.778" layer="97">R3 set for 9V</text>
</plain>
<instances>
<instance part="SHEET1" gate="G$1" x="0" y="0" smashed="yes"/>
<instance part="SHEET1" gate="G$2" x="147.32" y="0" smashed="yes">
<attribute name="LAST_DATE_TIME" x="160.02" y="1.27" size="2.54" layer="94" font="vector"/>
<attribute name="SHEET" x="233.68" y="1.27" size="2.54" layer="94" font="vector"/>
<attribute name="DRAWING_NAME" x="91.44" y="1.27" size="2.54" layer="94" font="vector" ratio="15"/>
<attribute name="DOCUMENT_NUMBER" x="160.02" y="6.096" size="3.048" layer="94" ratio="15"/>
<attribute name="REV" x="241.808" y="8.382" size="3.81" layer="94" ratio="15" align="center"/>
</instance>
<instance part="BOOST1" gate="G$1" x="71.12" y="114.3" smashed="yes">
<attribute name="VALUE" x="70.612" y="123.444" size="1.016" layer="96" align="top-center"/>
<attribute name="NAME" x="71.12" y="125.476" size="1.4224" layer="95" ratio="15" align="bottom-center"/>
</instance>
<instance part="SUPPLY1" gate="GND" x="68.58" y="96.52" smashed="yes">
<attribute name="VALUE" x="68.58" y="93.853" size="0.6096" layer="96" font="vector" align="center"/>
</instance>
<instance part="C1" gate="G$1" x="30.48" y="119.38" smashed="yes">
<attribute name="NAME" x="33.02" y="119.38" size="1.6764" layer="95" font="vector" ratio="15"/>
<attribute name="VALUE" x="33.02" y="118.364" size="0.6096" layer="96" font="vector"/>
</instance>
<instance part="R1" gate="G$1" x="40.64" y="101.6" smashed="yes" rot="R90">
<attribute name="NAME" x="39.4208" y="102.87" size="1.27" layer="95" font="vector" ratio="15" rot="R90" align="bottom-center"/>
<attribute name="VALUE" x="40.64" y="102.87" size="0.9652" layer="96" font="vector" rot="R90" align="center"/>
</instance>
<instance part="VIN" gate="G$1" x="66.04" y="63.5" smashed="yes" rot="R270">
<attribute name="NAME" x="66.04" y="62.23" size="1.7272" layer="95" ratio="15" rot="R90" align="center-right"/>
</instance>
<instance part="G" gate="G$1" x="71.12" y="63.5" smashed="yes" rot="R270">
<attribute name="NAME" x="71.12" y="62.23" size="1.7272" layer="95" ratio="15" rot="R90" align="center-right"/>
</instance>
<instance part="VO+" gate="G$1" x="76.2" y="63.5" smashed="yes" rot="R270">
<attribute name="NAME" x="76.2" y="62.23" size="1.7272" layer="95" ratio="15" rot="R90" align="center-right"/>
</instance>
<instance part="VO-" gate="G$1" x="81.28" y="63.5" smashed="yes" rot="R270">
<attribute name="NAME" x="81.28" y="62.23" size="1.7272" layer="95" ratio="15" rot="R90" align="center-right"/>
</instance>
<instance part="L1" gate="G$1" x="71.12" y="132.08" smashed="yes">
<attribute name="NAME" x="71.12" y="133.858" size="1.27" layer="95" font="vector" ratio="14" align="center"/>
<attribute name="VALUE" x="71.12" y="131.318" size="0.6096" layer="96" align="top-center"/>
</instance>
<instance part="D1" gate="G$1" x="88.9" y="119.38" smashed="yes">
<attribute name="NAME" x="88.9" y="121.92" size="1.778" layer="95" font="vector" ratio="15" align="center"/>
<attribute name="VALUE" x="88.9" y="116.84" size="0.8128" layer="96" font="fixed" align="center"/>
</instance>
<instance part="C2" gate="G$1" x="55.88" y="104.14" smashed="yes">
<attribute name="NAME" x="58.42" y="104.14" size="1.6764" layer="95" font="vector" ratio="15"/>
<attribute name="VALUE" x="58.42" y="103.124" size="0.6096" layer="96" font="vector"/>
</instance>
<instance part="R2" gate="G$1" x="48.26" y="101.6" smashed="yes" rot="R90">
<attribute name="NAME" x="47.0408" y="102.87" size="1.27" layer="95" font="vector" ratio="15" rot="R90" align="bottom-center"/>
<attribute name="VALUE" x="48.26" y="102.87" size="0.9652" layer="96" font="vector" rot="R90" align="center"/>
</instance>
<instance part="C3" gate="G$1" x="104.14" y="114.3" smashed="yes">
<attribute name="NAME" x="106.68" y="114.3" size="1.6764" layer="95" font="vector" ratio="15"/>
<attribute name="VALUE" x="106.68" y="113.284" size="0.6096" layer="96" font="vector"/>
</instance>
<instance part="R3" gate="G$1" x="96.52" y="101.6" smashed="yes" rot="R90">
<attribute name="NAME" x="95.3008" y="102.87" size="1.27" layer="95" font="vector" ratio="15" rot="R90" align="bottom-center"/>
<attribute name="VALUE" x="96.52" y="102.87" size="0.9652" layer="96" font="vector" rot="R90" align="center"/>
</instance>
<instance part="R4" gate="G$1" x="96.52" y="111.76" smashed="yes" rot="R90">
<attribute name="NAME" x="95.3008" y="113.03" size="1.27" layer="95" font="vector" ratio="15" rot="R90" align="bottom-center"/>
<attribute name="VALUE" x="96.52" y="113.03" size="0.9652" layer="96" font="vector" rot="R90" align="center"/>
</instance>
<instance part="C4" gate="G$1" x="119.38" y="116.84" smashed="yes">
<attribute name="NAME" x="121.92" y="116.84" size="1.6764" layer="95" font="vector" ratio="15"/>
<attribute name="VALUE" x="121.92" y="115.824" size="0.6096" layer="96" font="vector"/>
</instance>
<instance part="SUPPLY2" gate="GND" x="55.88" y="96.52" smashed="yes">
<attribute name="VALUE" x="55.88" y="93.853" size="0.6096" layer="96" font="vector" align="center"/>
</instance>
<instance part="SUPPLY3" gate="GND" x="48.26" y="96.52" smashed="yes">
<attribute name="VALUE" x="48.26" y="93.853" size="0.6096" layer="96" font="vector" align="center"/>
</instance>
<instance part="SUPPLY4" gate="GND" x="40.64" y="96.52" smashed="yes">
<attribute name="VALUE" x="40.64" y="93.853" size="0.6096" layer="96" font="vector" align="center"/>
</instance>
<instance part="SUPPLY5" gate="GND" x="96.52" y="96.52" smashed="yes">
<attribute name="VALUE" x="96.52" y="93.853" size="0.6096" layer="96" font="vector" align="center"/>
</instance>
<instance part="SUPPLY6" gate="GND" x="73.66" y="96.52" smashed="yes">
<attribute name="VALUE" x="73.66" y="93.853" size="0.6096" layer="96" font="vector" align="center"/>
</instance>
<instance part="SUPPLY7" gate="GND" x="30.48" y="116.84" smashed="yes">
<attribute name="VALUE" x="30.48" y="114.173" size="0.6096" layer="96" font="vector" align="center"/>
</instance>
<instance part="SUPPLY8" gate="GND" x="119.38" y="114.3" smashed="yes">
<attribute name="VALUE" x="119.38" y="111.633" size="0.6096" layer="96" font="vector" align="center"/>
</instance>
<instance part="R5" gate="G$1" x="96.52" y="139.7" smashed="yes">
<attribute name="NAME" x="97.79" y="140.9192" size="1.27" layer="95" font="vector" ratio="15" align="bottom-center"/>
<attribute name="VALUE" x="97.79" y="139.7" size="0.9652" layer="96" font="vector" align="center"/>
</instance>
<instance part="D2" gate="G$1" x="116.84" y="147.32" smashed="yes" rot="MR0">
<attribute name="NAME" x="116.84" y="149.86" size="1.778" layer="95" font="vector" ratio="15" rot="MR0" align="center"/>
<attribute name="VALUE" x="116.84" y="145.288" size="0.8128" layer="96" font="fixed" rot="MR0" align="center"/>
</instance>
<instance part="D3" gate="G$1" x="116.84" y="139.7" smashed="yes">
<attribute name="NAME" x="116.84" y="142.24" size="1.778" layer="95" font="vector" ratio="15" align="center"/>
<attribute name="VALUE" x="116.84" y="137.668" size="0.8128" layer="96" font="fixed" align="center"/>
</instance>
<instance part="C5" gate="G$1" x="106.68" y="139.7" smashed="yes" rot="R90">
<attribute name="NAME" x="105.41" y="141.732" size="1.6764" layer="95" font="vector" ratio="15"/>
<attribute name="VALUE" x="105.41" y="136.906" size="0.6096" layer="96" font="vector"/>
</instance>
<instance part="SUPPLY9" gate="GND" x="124.46" y="139.7" smashed="yes">
<attribute name="VALUE" x="124.46" y="137.033" size="0.6096" layer="96" font="vector" align="center"/>
</instance>
<instance part="C6" gate="G$1" x="124.46" y="144.78" smashed="yes">
<attribute name="NAME" x="127" y="144.78" size="1.6764" layer="95" font="vector" ratio="15"/>
<attribute name="VALUE" x="127" y="143.764" size="0.6096" layer="96" font="vector"/>
</instance>
</instances>
<busses>
</busses>
<nets>
<net name="GND" class="0">
<segment>
<pinref part="R1" gate="G$1" pin="1"/>
<pinref part="SUPPLY4" gate="GND" pin="GND"/>
<wire x1="40.64" y1="99.06" x2="40.64" y2="96.52" width="0.1524" layer="91"/>
</segment>
<segment>
<pinref part="R2" gate="G$1" pin="1"/>
<pinref part="SUPPLY3" gate="GND" pin="GND"/>
<wire x1="48.26" y1="99.06" x2="48.26" y2="96.52" width="0.1524" layer="91"/>
</segment>
<segment>
<pinref part="C2" gate="G$1" pin="2"/>
<pinref part="SUPPLY2" gate="GND" pin="GND"/>
<wire x1="55.88" y1="101.6" x2="55.88" y2="96.52" width="0.1524" layer="91"/>
</segment>
<segment>
<pinref part="R3" gate="G$1" pin="1"/>
<pinref part="SUPPLY5" gate="GND" pin="GND"/>
<wire x1="96.52" y1="96.52" x2="96.52" y2="99.06" width="0.1524" layer="91"/>
</segment>
<segment>
<pinref part="BOOST1" gate="G$1" pin="SGND"/>
<pinref part="SUPPLY6" gate="GND" pin="GND"/>
</segment>
<segment>
<pinref part="BOOST1" gate="G$1" pin="PGND"/>
<pinref part="SUPPLY1" gate="GND" pin="GND"/>
</segment>
<segment>
<pinref part="C1" gate="G$1" pin="2"/>
<pinref part="SUPPLY7" gate="GND" pin="GND"/>
</segment>
<segment>
<pinref part="C4" gate="G$1" pin="2"/>
<pinref part="SUPPLY8" gate="GND" pin="GND"/>
</segment>
<segment>
<pinref part="D3" gate="G$1" pin="K"/>
<pinref part="SUPPLY9" gate="GND" pin="GND"/>
<wire x1="124.46" y1="139.7" x2="119.38" y2="139.7" width="0.1524" layer="91"/>
<pinref part="C6" gate="G$1" pin="2"/>
<wire x1="124.46" y1="142.24" x2="124.46" y2="139.7" width="0.1524" layer="91"/>
<junction x="124.46" y="139.7"/>
</segment>
<segment>
<pinref part="G" gate="G$1" pin="1"/>
<junction x="71.12" y="66.04"/>
<label x="71.12" y="66.04" size="1.27" layer="95" rot="R90" xref="yes"/>
</segment>
</net>
<net name="SS" class="0">
<segment>
<pinref part="BOOST1" gate="G$1" pin="SS"/>
<wire x1="60.96" y1="109.22" x2="55.88" y2="109.22" width="0.1524" layer="91"/>
<pinref part="C2" gate="G$1" pin="1"/>
<wire x1="55.88" y1="109.22" x2="55.88" y2="106.68" width="0.1524" layer="91"/>
<label x="56.388" y="109.474" size="1.016" layer="95"/>
</segment>
</net>
<net name="RSET" class="0">
<segment>
<pinref part="BOOST1" gate="G$1" pin="RSET"/>
<wire x1="60.96" y1="111.76" x2="48.26" y2="111.76" width="0.1524" layer="91"/>
<pinref part="R2" gate="G$1" pin="2"/>
<wire x1="48.26" y1="111.76" x2="48.26" y2="106.68" width="0.1524" layer="91"/>
<label x="53.848" y="112.268" size="1.016" layer="95"/>
</segment>
</net>
<net name="FB" class="0">
<segment>
<pinref part="BOOST1" gate="G$1" pin="FB"/>
<pinref part="R4" gate="G$1" pin="1"/>
<wire x1="81.28" y1="109.22" x2="96.52" y2="109.22" width="0.1524" layer="91"/>
<pinref part="R3" gate="G$1" pin="2"/>
<wire x1="96.52" y1="109.22" x2="96.52" y2="106.68" width="0.1524" layer="91"/>
<junction x="96.52" y="109.22"/>
<label x="83.312" y="109.474" size="1.016" layer="95"/>
<pinref part="C3" gate="G$1" pin="2"/>
<wire x1="104.14" y1="111.76" x2="104.14" y2="109.22" width="0.1524" layer="91"/>
<wire x1="104.14" y1="109.22" x2="96.52" y2="109.22" width="0.1524" layer="91"/>
</segment>
</net>
<net name="SW" class="0">
<segment>
<pinref part="BOOST1" gate="G$1" pin="SW"/>
<pinref part="D1" gate="G$1" pin="A"/>
<wire x1="81.28" y1="119.38" x2="83.82" y2="119.38" width="0.1524" layer="91"/>
<pinref part="L1" gate="G$1" pin="P$1"/>
<wire x1="83.82" y1="119.38" x2="86.36" y2="119.38" width="0.1524" layer="91"/>
<wire x1="83.82" y1="119.38" x2="83.82" y2="132.08" width="0.1524" layer="91"/>
<wire x1="83.82" y1="132.08" x2="73.66" y2="132.08" width="0.1524" layer="91"/>
<junction x="83.82" y="119.38"/>
<label x="84.836" y="119.634" size="1.016" layer="95"/>
</segment>
</net>
<net name="VIN" class="0">
<segment>
<pinref part="L1" gate="G$1" pin="P$2"/>
<wire x1="68.58" y1="132.08" x2="30.48" y2="132.08" width="0.1524" layer="91"/>
<pinref part="C1" gate="G$1" pin="1"/>
<wire x1="30.48" y1="132.08" x2="27.94" y2="132.08" width="0.1524" layer="91"/>
<wire x1="30.48" y1="121.92" x2="30.48" y2="132.08" width="0.1524" layer="91"/>
<junction x="30.48" y="132.08"/>
<label x="27.94" y="132.08" size="1.27" layer="95" rot="R180" xref="yes"/>
</segment>
<segment>
<pinref part="VIN" gate="G$1" pin="1"/>
<junction x="66.04" y="66.04"/>
<label x="66.04" y="66.04" size="1.27" layer="95" rot="R90" xref="yes"/>
</segment>
</net>
<net name="VOUT" class="0">
<segment>
<pinref part="D1" gate="G$1" pin="K"/>
<wire x1="91.44" y1="119.38" x2="93.98" y2="119.38" width="0.1524" layer="91"/>
<pinref part="R4" gate="G$1" pin="2"/>
<wire x1="93.98" y1="119.38" x2="96.52" y2="119.38" width="0.1524" layer="91"/>
<wire x1="96.52" y1="119.38" x2="96.52" y2="116.84" width="0.1524" layer="91"/>
<junction x="93.98" y="119.38"/>
<wire x1="93.98" y1="119.38" x2="93.98" y2="139.7" width="0.1524" layer="91"/>
<wire x1="93.98" y1="139.7" x2="48.26" y2="139.7" width="0.1524" layer="91"/>
<pinref part="BOOST1" gate="G$1" pin="EN"/>
<wire x1="60.96" y1="119.38" x2="53.34" y2="119.38" width="0.1524" layer="91"/>
<pinref part="R1" gate="G$1" pin="2"/>
<wire x1="53.34" y1="119.38" x2="48.26" y2="119.38" width="0.1524" layer="91"/>
<wire x1="48.26" y1="119.38" x2="40.64" y2="119.38" width="0.1524" layer="91"/>
<wire x1="40.64" y1="119.38" x2="40.64" y2="106.68" width="0.1524" layer="91"/>
<pinref part="BOOST1" gate="G$1" pin="VDD"/>
<wire x1="60.96" y1="116.84" x2="53.34" y2="116.84" width="0.1524" layer="91"/>
<wire x1="53.34" y1="116.84" x2="53.34" y2="119.38" width="0.1524" layer="91"/>
<junction x="53.34" y="119.38"/>
<wire x1="48.26" y1="139.7" x2="48.26" y2="119.38" width="0.1524" layer="91"/>
<junction x="48.26" y="119.38"/>
<label x="67.31" y="140.208" size="1.016" layer="95"/>
<pinref part="C4" gate="G$1" pin="1"/>
<wire x1="96.52" y1="119.38" x2="104.14" y2="119.38" width="0.1524" layer="91"/>
<junction x="96.52" y="119.38"/>
<pinref part="C3" gate="G$1" pin="1"/>
<wire x1="104.14" y1="119.38" x2="119.38" y2="119.38" width="0.1524" layer="91"/>
<wire x1="104.14" y1="116.84" x2="104.14" y2="119.38" width="0.1524" layer="91"/>
<junction x="104.14" y="119.38"/>
<wire x1="119.38" y1="119.38" x2="129.54" y2="119.38" width="0.1524" layer="91"/>
<junction x="119.38" y="119.38"/>
<label x="129.54" y="119.38" size="1.27" layer="95" xref="yes"/>
<pinref part="R5" gate="G$1" pin="1"/>
<junction x="93.98" y="139.7"/>
</segment>
<segment>
<pinref part="VO+" gate="G$1" pin="1"/>
<junction x="76.2" y="66.04"/>
<label x="76.2" y="66.04" size="1.27" layer="95" rot="R90" xref="yes"/>
</segment>
</net>
<net name="N$1" class="0">
<segment>
<pinref part="R5" gate="G$1" pin="2"/>
<pinref part="C5" gate="G$1" pin="1"/>
<wire x1="104.14" y1="139.7" x2="101.6" y2="139.7" width="0.1524" layer="91"/>
</segment>
</net>
<net name="N$2" class="0">
<segment>
<pinref part="C5" gate="G$1" pin="2"/>
<pinref part="D3" gate="G$1" pin="A"/>
<wire x1="114.3" y1="139.7" x2="111.76" y2="139.7" width="0.1524" layer="91"/>
<wire x1="111.76" y1="139.7" x2="109.22" y2="139.7" width="0.1524" layer="91"/>
<wire x1="111.76" y1="139.7" x2="111.76" y2="147.32" width="0.1524" layer="91"/>
<junction x="111.76" y="139.7"/>
<pinref part="D2" gate="G$1" pin="K"/>
<wire x1="111.76" y1="147.32" x2="114.3" y2="147.32" width="0.1524" layer="91"/>
</segment>
</net>
<net name="VNEG" class="0">
<segment>
<pinref part="D2" gate="G$1" pin="A"/>
<pinref part="C6" gate="G$1" pin="1"/>
<wire x1="124.46" y1="147.32" x2="119.38" y2="147.32" width="0.1524" layer="91"/>
<wire x1="124.46" y1="147.32" x2="129.54" y2="147.32" width="0.1524" layer="91"/>
<junction x="124.46" y="147.32"/>
<label x="129.54" y="147.32" size="1.27" layer="95" xref="yes"/>
</segment>
<segment>
<pinref part="VO-" gate="G$1" pin="1"/>
<junction x="81.28" y="66.04"/>
<label x="81.28" y="66.04" size="1.27" layer="95" rot="R90" xref="yes"/>
</segment>
</net>
</nets>
</sheet>
</sheets>
</schematic>
</drawing>
<compatibility>
<note version="8.2" severity="warning">
Since Version 8.2, EAGLE supports online libraries. The ids
of those online libraries will not be understood (or retained)
with this version.
</note>
<note version="8.3" severity="warning">
Since Version 8.3, EAGLE supports URNs for individual library
assets (packages, symbols, and devices). The URNs of those assets
will not be understood (or retained) with this version.
</note>
<note version="8.3" severity="warning">
Since Version 8.3, EAGLE supports the association of 3D packages
with devices in libraries, schematics, and board files. Those 3D
packages will not be understood (or retained) with this version.
</note>
</compatibility>
</eagle>
